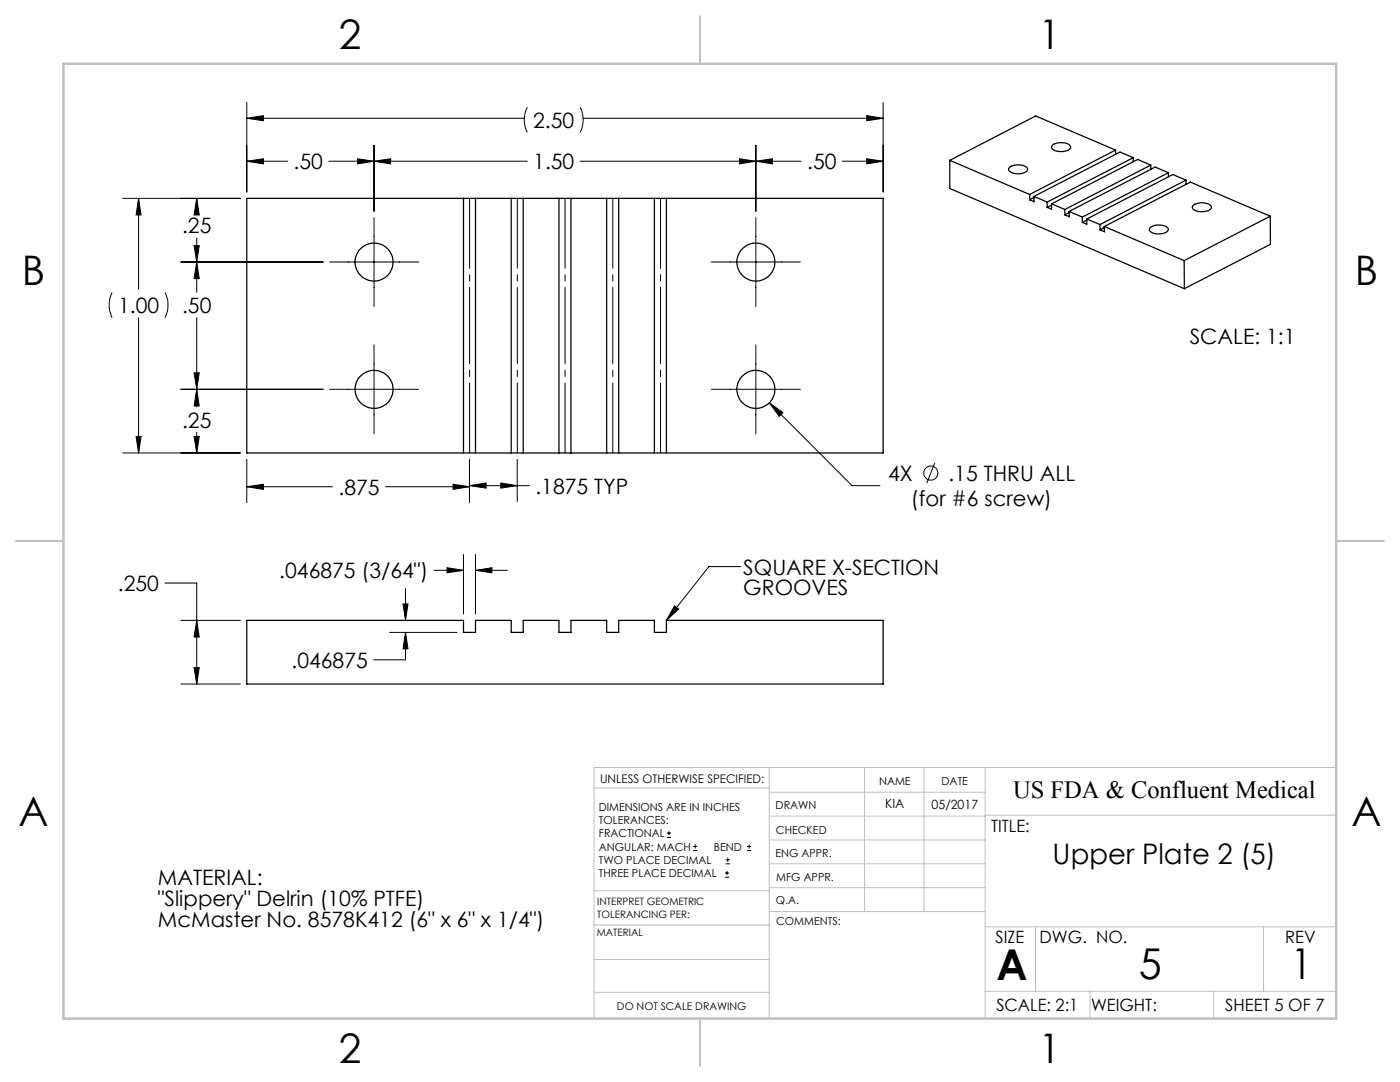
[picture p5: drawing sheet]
<svg xmlns="http://www.w3.org/2000/svg" width="279mm" height="216mm" viewBox="0 0 279 216" stroke-linecap="round" stroke-linejoin="round" font-family="sans-serif">
<g fill="none" stroke="#000" stroke-width=".2">
<path d="M24.5 39.6h23.5M27.7 39.6l.5 3.3h-1zM27.7 39.6v18.1M39.3 39.6l.5 3.3h-1.1zM39.3 39.6v2.9M49.2 32.2l3.4-.5v1zM49.2 23.6l3.4-.5v1zM49.2 20.4v17.9M49.2 32.2h8.2M49.2 23.6h55.4M65.6 32.2h39.6M71.4 31.7l3.2 .5-3.2 .5z"/>
<path d="M74.6 32.2l3.4-.5v1zM74.6 29v13.2M105.2 21.4a5.6 5.6 0 0 0 0 5M115.8 21.4a5.6 5.6 0 0 1 0 5M115.8 32.2h44.1M116.4 23.6h59.8M147.6 31.7l3.2 .5-3.2 .5zM150.8 32.2l3.4-.5v1zM150.8 29v13.2M168.1 32.2h8.1M173 31.7l3.2 .5-3.2 .5zM173 23.1l3.2 .5-3.2 .5z"/>
<path d="M176.2 20.4v17.9M22.4 58.3a5.9 5.9 0 0 0 0 5.1M32.9 58.3a5.9 5.9 0 0 1 0 5.1M36.1 52.3h28.4M38.7 49h1.1l-.5 3.3zM39.3 52.3l.5 3.3h-1.1zM39.3 47.5v10.8M65.8 52.3h17.7M74.6 43.4v17.8M142 52.3h17.7M150.8 43.4v17.8M27.7 63.4v27"/>
<path d="M36.1 77.7h28.4M38.7 74.4h1.1l-.5 3.3zM39.3 77.7l.5 3.3h-1.1zM39.3 63.4v17.8M65.8 77.7h17.7M74.6 68.8v17.8M142 77.7h17.7M150.8 68.8v17.8M24.5 90.4h23.5M27.2 87.1h1l-.5 3.3zM38.7 87.1h1.1l-.5 3.3zM39.3 86.3v4.1"/>
<path d="M49.2 97.1l3.4-.5v1zM49.2 91.7v8.6M49.2 97.1h17.2M76.9 97.1h16.8M90.4 96.6l3.3 .5-3.3 .5zM93.7 96.9l3.3-.5v1zM93.7 91.7v8.6M93.7 96.9h12M99.9 96.4l3.3 .5-3.3 .5zM103.2 91.7v8.4M153.5 80.4l2.7 1.9-.7 .8zM153.5 80.4l16.5 16.5h5.6"/>
<path d="M186.5 92.4l-1.5 4M32.9 116.3h6.4v20.2M80.9 117.4v6.4M86.6 113.8h5.9M89.2 113.3l3.3 .5-3.3 .5zM92.5 110.6v11.9M94.9 113.8l3.3-.5v1zM94.9 110.6v11.9M94.9 113.8h6.3M147.8 113.1h-6.3l-8.5 10.7M36.1 136.5h11.9M36.1 123.8h11.9"/>
<path d="M38.7 133.2h1.1l-.5 3.3zM39.3 123.8l.5 3.3h-1.1zM77.8 126.2h13.4M80.4 120.5h1l-.5 3.3zM80.9 126.2l.5 3.3h-1zM80.9 126.2v5.5h-6.3M134.6 120.9l.8 .6-2.4 2.3zM133.1 167.1h.8M133.1 166.2h.8M133.5 165.8v.9M138.3 169.7h.8M138.3 168.9h.8"/>
<path d="M138.7 168.5v.8M144.7 175h.8M144.7 174.2h.8M144.8 172.4h.9M144.8 171.6h.9M145.1 173.8v.8M145.2 171.1v.9M149.1 169.7h.8M149.1 168.9h.8M149.5 168.5v.8"/>
<circle cx="185.8" cy="94.4" r="1.42"/>
</g>
<path d="M93.7 39.6v50.8M103.2 39.6v50.8M112.8 39.6v50.8M122.3 39.6v50.8M131.8 39.6v50.8" fill="none" stroke="#000" stroke-width=".2" stroke-dasharray="15.2 1.3 1.3 1.3" stroke-dashoffset="1.3"/>
<g fill="none" stroke="#c0c0c0" stroke-width=".2">
<path d="M118.6 157.2h34.9M153.5 153.1v50.1M153.5 158.1h43.1M172.5 153.1v28.8M184.4 153.1v28.8M196.6 153.1v50.1M266.7 153.1h-148.1v50.1M118.6 177.7h35M153.5 167.6h43.1M153.5 162.8h43.1M153.5 172.4h43.1M153.5 177.1h43.1"/>
<path d="M196.6 162.7h70.1M118.6 198h34.9M118.6 191.5h34.9M118.6 184.6h35M153.6 181.9h43M196.6 197.8h70.1M196.6 184.9h70.1M206.7 184.9v12.9M217.5 197.8v5.4M242.2 197.8v5.4M252.2 184.9v12.9"/>
</g>
<path d="M139.7 3.2v9.5M3.1 107.9h9.6M266.7 107.9h9.5M139.7 203.2v9.6" fill="none" stroke="#c0c0c0" stroke-width=".25"/>
<path d="M12.7 12.7h254v190.5h-254z" fill="none" stroke="#c0c0c0" stroke-width=".5"/>
<g fill="#000">
<path d="M134.6 120.9l.8 .6-2.4 2.3z"/>
<path d="M49.2 32.2l3.4-.5v1zM71.4 31.7l3.2 .5-3.2 .5zM38.7 87.1h1.1l-.5 3.3zM39.3 77.7l.5 3.3h-1.1zM38.7 74.4h1.1l-.5 3.3zM39.3 52.3l.5 3.3h-1.1zM74.6 32.2l3.4-.5v1zM147.6 31.7l3.2 .5-3.2 .5zM38.7 49h1.1l-.5 3.3zM39.3 39.6l.5 3.3h-1.1zM150.8 32.2l3.4-.5v1zM173 31.7l3.2 .5-3.2 .5zM153.5 80.4l2 2.7 .7-.8zM27.2 87.1h1l-.5 3.3zM27.7 39.6l.5 3.3h-1zM49.2 23.6l3.4-.5v1zM173 23.1l3.2 .5-3.2 .5zM38.7 133.2h1.1l-.5 3.3zM39.3 123.8l.5 3.3h-1.1zM89.2 113.3l3.3 .5-3.3 .5zM94.9 113.8l3.3-.5v1zM80.9 126.2l.5 3.3h-1zM80.4 120.5h1l-.5 3.3z"/>
<path d="M93.7 96.9l3.3-.5v1zM99.9 96.4l3.3 .5-3.3 .5zM90.4 96.6l3.3 .5-3.3 .5zM49.2 97.1l3.4-.5v1z"/>
</g>
<g fill="none" stroke="#000" stroke-width=".25">
<path d="M49.2 39.6h127v50.8h-127zM92.5 39.6v50.8M94.9 39.6v50.8M102 39.6v50.8M104.4 39.6v50.8M111.5 39.6v50.8M113.9 39.6v50.8M121.1 39.6v50.8M123.5 39.6v50.8M130.6 39.6v50.8M133 39.6v50.8M189.5 32l16 6.8"/>
<path d="M189.5 32v5.6l46.9 20M201.4 33.4a2.95 2.95 0 0 1 3.6 .1 .79 .79 0 0 1-.8 1 2.98 2.98 0 0 1-2.9-.5zM205.5 38.8v1.1M206.3 39.2l2.7 1.1M206.3 39.2l.1 1.1-.9-.4M206.3 39.4l-.8 .5M210.2 28.9a3.1 3.1 0 0 1 3.4 .2 .74 .74 0 0 1-.8 1 2.56 2.56 0 0 1-2.9-.7zM222.6 30l-15.9-6.9-17.2 8.9M222.6 30l-17.1 8.8M222.6 30v.8M226.2 31.5l-2.7-1.2-17.2 8.9M226.2 31.5l-17.2 8.8"/>
<path d="M226.2 31.5v.8M229.7 32.9l-17.2 8.9M229.7 32.9l-2.7-1.1-17.1 8.9M229.7 32.9v.9M233.2 34.5l-2.7-1.2-17.1 8.9M233.2 34.5l-17.2 8.8M233.2 34.5v.8M236.7 35.9l-17.2 8.9M236.7 35.9v.9M236.7 35.9l-2.6-1.1-17.2 8.9M209 40.3v1.1M209.9 40.7v1l-.9-.3"/>
<path d="M209.9 40.7l2.6 1.1M209.9 40.9l-.9 .5M212.5 41.8v1.1M213.4 42.2v1.1l-.9-.4M213.4 42.2l2.6 1.1M213.4 42.4l-.9 .5M216 43.3v1.1M216.9 43.7v1l-.9-.3M216.9 43.7l2.6 1.1M216.9 43.9l-.9 .5M219.5 44.8v1.1M220.4 45.2l15.9 6.8"/>
<path d="M220.4 45.2v1l-.9-.3M220.4 45.4l-.9 .5M229.5 45.4a3.1 3.1 0 0 1 3.6 .1 .79 .79 0 0 1-.8 1 2.53 2.53 0 0 1-2.9-.6zM236.3 52l.1 5.6M238.1 41a2.83 2.83 0 0 1 3.6 .2 1.01 1.01 0 0 1-1.1 1 2.34 2.34 0 0 1-2.7-.8zM253.5 43.1v5.7l-17.1 8.8M253.5 43.1l-17.2 8.9M253.5 43.1l-15.9-6.8-17.2 8.9M49.2 123.8h43.3v2.4h2.4v-2.4h7.1v2.4h2.4v-2.4h7.1v2.4h2.4v-2.4h7.2v2.4h2.4v-2.4h7.1v2.4h2.4v-2.4h43.2v12.7h-127z"/>
<circle cx="74.6" cy="52.3" r="3.8"/>
<circle cx="150.8" cy="52.3" r="3.8"/>
<circle cx="74.6" cy="77.7" r="3.8"/>
<circle cx="150.8" cy="77.7" r="3.8"/>
</g>
<g font-size="8.5">
<text x="198.9" y="195.5">A</text>
<text x="227.3" y="195.4">5</text>
<text x="257.6" y="195.4">1</text>
</g>
<g font-size="8.1">
<text x="67.6" y="9.7">2</text>
<text x="207.3" y="9.7">1</text>
<text x="4.4" y="57">B</text>
<text x="270.4" y="57">B</text>
<text x="3.7" y="164.9">A</text>
<text x="269.7" y="164.9">A</text>
<text x="67.6" y="212.2">2</text>
<text x="207.3" y="212.2">1</text>
</g>
<text font-size="5.6" x="210.1" y="172.3">Upper Plate 2 (5)</text>
<text font-size="4.9" x="202.2" y="159.3">US FDA &amp; Confluent Medical</text>
<g font-size="4.2">
<text x="106.4" y="25.5">2.50</text>
<text x="58.6" y="33.8">.50</text>
<text x="106.4" y="33.8">1.50</text>
<text x="161.1" y="33.8">.50</text>
<text x="36.3" y="46.6">.25</text>
<text x="23.6" y="62.4">1.00</text>
<text x="36.3" y="62.4">.50</text>
<text x="237.4" y="68.7">SCALE: 1:1</text>
<text x="36.3" y="85.3">.25</text>
<text x="177.2" y="95.9">4X</text>
<text x="189.3" y="95.9">.15 THRU ALL</text>
<text x="67.6" y="98.7">.875</text>
<text x="106.9" y="98.5">.1875 TYP</text>
<text x="181.8" y="101">(for #6 screw)</text>
<text x="23.5" y="117.9">.250</text>
<text x="55.7" y="115.4">.046875 (3/64&quot;)</text>
<text x="148.3" y="114.6">SQUARE X-SECTION</text>
<text x="148.3" y="118.8">GROOVES</text>
<text x="58.2" y="133.2">.046875</text>
<text x="31.5" y="176.7">MATERIAL:</text>
<text x="31.5" y="180.8">&quot;Slippery&quot; Delrin (10% PTFE)</text>
<text x="31.5" y="185">McMaster No. 8578K412 (6&quot; x 6&quot; x 1/4&quot;)</text>
</g>
<g font-size="3.4">
<text x="197.8" y="166">TITLE:</text>
<text x="198.7" y="188.1">SIZE</text>
<text x="207.5" y="188.1">DWG. NO.</text>
<text x="256.5" y="188.2">REV</text>
<text x="198.8" y="201.7">SCALE: 2:1</text>
<text x="217.7" y="201.8">WEIGHT:</text>
<text x="244.5" y="201.7">SHEET 5 OF 7</text>
</g>
<g font-size="2.5">
<text x="176.7" y="161.3">KIA</text>
<text x="185.9" y="161.4">05/2017</text>
</g>
<text font-size="2.4" x="119.8" y="156.2">UNLESS OTHERWISE SPECIFIED:</text>
<g font-size="2.2">
<text x="119.5" y="161.8">DIMENSIONS ARE IN INCHES</text>
<text x="154.8" y="161.4">DRAWN</text>
<text x="175.4" y="156.6">NAME</text>
<text x="187.9" y="156.7">DATE</text>
<text x="119.5" y="164.4">TOLERANCES:</text>
<text x="119.5" y="167.1">FRACTIONAL</text>
<text x="154.9" y="166.3">CHECKED</text>
<text x="119.5" y="169.7">ANGULAR: MACH</text>
<text x="119.5" y="172.4">TWO PLACE DECIMAL</text>
<text x="142.5" y="169.7">BEND</text>
<text x="154.8" y="171">ENG APPR.</text>
<text x="119.5" y="175">THREE PLACE DECIMAL</text>
<text x="154.9" y="175.7">MFG APPR.</text>
<text x="154.9" y="180.4">Q.A.</text>
<text x="154.9" y="184.6">COMMENTS:</text>
</g>
<text font-size="2.1" x="123.1" y="201.6">DO NOT SCALE DRAWING</text>
<g font-size="2">
<text x="119.2" y="180.6">INTERPRET GEOMETRIC</text>
<text x="119.2" y="183.1">TOLERANCING PER:</text>
<text x="119.1" y="186.7">MATERIAL</text>
</g>
</svg>
